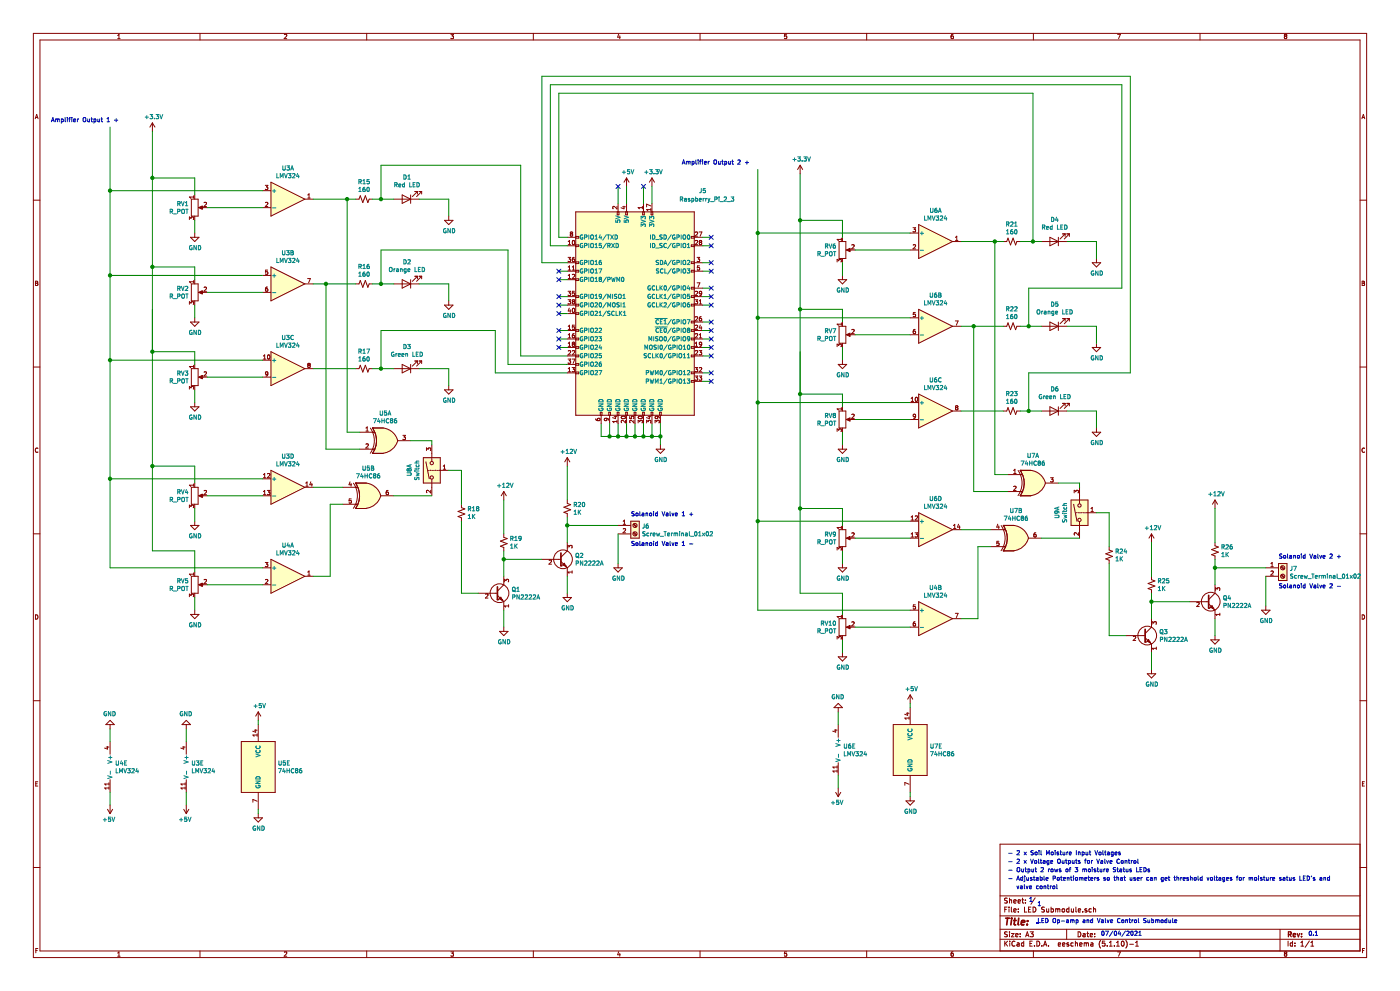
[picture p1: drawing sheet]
EESchema Schematic File Version 4
EELAYER 30 0
EELAYER END
$Descr A3 16535 11693
encoding utf-8
Sheet 1 1
Title ""
Date ""
Rev ""
Comp ""
Comment1 ""
Comment2 ""
Comment3 ""
Comment4 ""
$EndDescr
Text Notes 12250 10900 0    0    ~ 0
LED Op-amp and Valve Control Submodule
Text Notes 13000 11050 0    50   ~ 0
07/04/2021
Text Notes 12150 10650 0    50   ~ 0
1
Text Notes 12250 10700 0    50   ~ 0
1
Text Notes 15450 11050 0    50   ~ 0
0.1
Text Notes 11900 10100 0    50   ~ 0
- 2 x Soil Moisture Input Voltages
Text Notes 11900 10300 0    50   ~ 0
- Output 2 rows of 3 moisture Status LEDs
Text Notes 11900 10200 0    50   ~ 0
- 2 x Voltage Outputs for Valve Control
Text Notes 11900 10400 0    50   ~ 0
- Adjustable Potentiometers so that user can get threshold voltages for moisture satus LED’s and 
Text Notes 12000 10500 0    50   ~ 0
valve control
Text Notes 12250 10900 0    50   ~ 0
LED Op-amp and Valve Control Submodule
Wire Wire Line
	1300 3250 1300 4250
Connection ~ 1800 4150
Wire Wire Line
	1300 4250 1300 5650
Connection ~ 1300 4250
Connection ~ 1300 5650
Wire Wire Line
	1300 6700 3100 6700
Wire Wire Line
	1300 5650 1300 6700
Wire Wire Line
	1300 5650 3100 5650
Connection ~ 1800 5500
Wire Wire Line
	1800 6500 1800 5500
Wire Wire Line
	2300 6500 1800 6500
Wire Wire Line
	2300 6750 2300 6500
Wire Wire Line
	1800 5500 1800 4150
Wire Wire Line
	2300 5500 1800 5500
Wire Wire Line
	2300 5700 2300 5500
$Comp
L power:GND #PWR?
U 1 1
P 2300 6150
F 0 "#PWR?" H 2300 5900 50  0001 C CNN
F 1 "GND" H 2305 5977 50  0000 C CNN
F 2 "" H 2300 6150 50  0001 C CNN
F 3 "" H 2300 6150 50  0001 C CNN
	1    2300 6150
	1    0    0    -1  
$EndComp
$Comp
L power:GND #PWR?
U 1 1
P 2300 7200
F 0 "#PWR?" H 2300 6950 50  0001 C CNN
F 1 "GND" H 2305 7027 50  0000 C CNN
F 2 "" H 2300 7200 50  0001 C CNN
F 3 "" H 2300 7200 50  0001 C CNN
	1    2300 7200
	1    0    0    -1  
$EndComp
Wire Wire Line
	2300 7050 2300 7200
Wire Wire Line
	2450 6900 3100 6900
$Comp
L Device:R_POT RV5
U 1 1
P 2300 6900
F 0 "RV5" H 2231 6946 50  0000 R CNN
F 1 "R_POT" H 2231 6855 50  0000 R CNN
F 2 "" H 2300 6900 50  0001 C CNN
F 3 "~" H 2300 6900 50  0001 C CNN
	1    2300 6900
	1    0    0    -1  
$EndComp
Wire Wire Line
	2300 6000 2300 6150
Wire Wire Line
	2450 5850 3100 5850
$Comp
L Device:R_POT RV4
U 1 1
P 2300 5850
F 0 "RV4" H 2231 5896 50  0000 R CNN
F 1 "R_POT" H 2231 5805 50  0000 R CNN
F 2 "" H 2300 5850 50  0001 C CNN
F 3 "~" H 2300 5850 50  0001 C CNN
	1    2300 5850
	1    0    0    -1  
$EndComp
$Comp
L Device:R_Small_US R16
U 1 1
P 4300 3350
F 0 "R16" V 4095 3350 50  0000 C CNN
F 1 "160" V 4186 3350 50  0000 C CNN
F 2 "" H 4300 3350 50  0001 C CNN
F 3 "~" H 4300 3350 50  0001 C CNN
	1    4300 3350
	0    1    1    0   
$EndComp
$Comp
L Device:R_Small_US R17
U 1 1
P 4300 4350
F 0 "R17" V 4095 4350 50  0000 C CNN
F 1 "160" V 4186 4350 50  0000 C CNN
F 2 "" H 4300 4350 50  0001 C CNN
F 3 "~" H 4300 4350 50  0001 C CNN
	1    4300 4350
	0    1    1    0   
$EndComp
$Comp
L power:GND #PWR?
U 1 1
P 5300 4550
F 0 "#PWR?" H 5300 4300 50  0001 C CNN
F 1 "GND" H 5305 4377 50  0000 C CNN
F 2 "" H 5300 4550 50  0001 C CNN
F 3 "" H 5300 4550 50  0001 C CNN
	1    5300 4550
	1    0    0    -1  
$EndComp
Wire Wire Line
	5300 4350 5300 4550
Wire Wire Line
	4950 4350 5300 4350
Wire Wire Line
	4400 4350 4500 4350
$Comp
L Device:LED D3
U 1 1
P 4800 4350
F 0 "D3" H 4793 4095 50  0000 C CNN
F 1 "Green LED" H 4793 4186 50  0000 C CNN
F 2 "" H 4800 4350 50  0001 C CNN
F 3 "~" H 4800 4350 50  0001 C CNN
	1    4800 4350
	-1   0    0    1   
$EndComp
$Comp
L power:GND #PWR?
U 1 1
P 5300 3550
F 0 "#PWR?" H 5300 3300 50  0001 C CNN
F 1 "GND" H 5305 3377 50  0000 C CNN
F 2 "" H 5300 3550 50  0001 C CNN
F 3 "" H 5300 3550 50  0001 C CNN
	1    5300 3550
	1    0    0    -1  
$EndComp
Wire Wire Line
	5300 3350 5300 3550
Wire Wire Line
	4950 3350 5300 3350
Wire Wire Line
	4400 3350 4500 3350
$Comp
L Device:LED D2
U 1 1
P 4800 3350
F 0 "D2" H 4793 3095 50  0000 C CNN
F 1 "Orange LED" H 4793 3186 50  0000 C CNN
F 2 "" H 4800 3350 50  0001 C CNN
F 3 "~" H 4800 3350 50  0001 C CNN
	1    4800 3350
	-1   0    0    1   
$EndComp
$Comp
L power:GND #PWR?
U 1 1
P 5300 2550
F 0 "#PWR?" H 5300 2300 50  0001 C CNN
F 1 "GND" H 5305 2377 50  0000 C CNN
F 2 "" H 5300 2550 50  0001 C CNN
F 3 "" H 5300 2550 50  0001 C CNN
	1    5300 2550
	1    0    0    -1  
$EndComp
Wire Wire Line
	5300 2350 5300 2550
Wire Wire Line
	4950 2350 5300 2350
$Comp
L Device:LED D1
U 1 1
P 4800 2350
F 0 "D1" H 4793 2095 50  0000 C CNN
F 1 "Red LED" H 4793 2186 50  0000 C CNN
F 2 "" H 4800 2350 50  0001 C CNN
F 3 "~" H 4800 2350 50  0001 C CNN
	1    4800 2350
	-1   0    0    1   
$EndComp
$Comp
L Device:R_Small_US R15
U 1 1
P 4300 2350
F 0 "R15" V 4095 2350 50  0000 C CNN
F 1 "160" V 4186 2350 50  0000 C CNN
F 2 "" H 4300 2350 50  0001 C CNN
F 3 "~" H 4300 2350 50  0001 C CNN
	1    4300 2350
	0    1    1    0   
$EndComp
Wire Wire Line
	1300 3250 1300 2250
Connection ~ 1300 3250
Wire Wire Line
	3100 3250 1300 3250
Wire Wire Line
	1300 2250 1300 1500
Connection ~ 1300 2250
Wire Wire Line
	3100 2250 1300 2250
Wire Wire Line
	3100 4250 1300 4250
$Comp
L power:GND #PWR?
U 1 1
P 2300 2750
F 0 "#PWR?" H 2300 2500 50  0001 C CNN
F 1 "GND" H 2305 2577 50  0000 C CNN
F 2 "" H 2300 2750 50  0001 C CNN
F 3 "" H 2300 2750 50  0001 C CNN
	1    2300 2750
	1    0    0    -1  
$EndComp
$Comp
L power:GND #PWR?
U 1 1
P 2300 3750
F 0 "#PWR?" H 2300 3500 50  0001 C CNN
F 1 "GND" H 2305 3577 50  0000 C CNN
F 2 "" H 2300 3750 50  0001 C CNN
F 3 "" H 2300 3750 50  0001 C CNN
	1    2300 3750
	1    0    0    -1  
$EndComp
$Comp
L power:GND #PWR?
U 1 1
P 2300 4750
F 0 "#PWR?" H 2300 4500 50  0001 C CNN
F 1 "GND" H 2305 4577 50  0000 C CNN
F 2 "" H 2300 4750 50  0001 C CNN
F 3 "" H 2300 4750 50  0001 C CNN
	1    2300 4750
	1    0    0    -1  
$EndComp
Wire Wire Line
	2300 4600 2300 4750
Wire Wire Line
	2300 3600 2300 3750
Wire Wire Line
	2300 2600 2300 2750
Wire Wire Line
	1800 1550 1800 2100
Wire Wire Line
	1800 2100 1800 3150
Connection ~ 1800 2100
Wire Wire Line
	2300 2100 1800 2100
Wire Wire Line
	2300 2300 2300 2100
Wire Wire Line
	2300 4150 1800 4150
Wire Wire Line
	2300 4300 2300 4150
Connection ~ 1800 3150
Wire Wire Line
	2300 3150 1800 3150
Wire Wire Line
	2300 3300 2300 3150
Wire Wire Line
	2450 4450 3100 4450
$Comp
L Device:R_POT RV3
U 1 1
P 2300 4450
F 0 "RV3" H 2231 4496 50  0000 R CNN
F 1 "R_POT" H 2231 4405 50  0000 R CNN
F 2 "" H 2300 4450 50  0001 C CNN
F 3 "~" H 2300 4450 50  0001 C CNN
	1    2300 4450
	1    0    0    -1  
$EndComp
Wire Wire Line
	2450 3450 3100 3450
$Comp
L Device:R_POT RV2
U 1 1
P 2300 3450
F 0 "RV2" H 2231 3496 50  0000 R CNN
F 1 "R_POT" H 2231 3405 50  0000 R CNN
F 2 "" H 2300 3450 50  0001 C CNN
F 3 "~" H 2300 3450 50  0001 C CNN
	1    2300 3450
	1    0    0    -1  
$EndComp
Wire Wire Line
	2450 2450 3100 2450
$Comp
L Device:R_POT RV1
U 1 1
P 2300 2450
F 0 "RV1" H 2231 2496 50  0000 R CNN
F 1 "R_POT" H 2231 2405 50  0000 R CNN
F 2 "" H 2300 2450 50  0001 C CNN
F 3 "~" H 2300 2450 50  0001 C CNN
	1    2300 2450
	1    0    0    -1  
$EndComp
$Comp
L power:GND #PWR?
U 1 1
P 5950 7400
F 0 "#PWR?" H 5950 7150 50  0001 C CNN
F 1 "GND" H 5955 7227 50  0000 C CNN
F 2 "" H 5950 7400 50  0001 C CNN
F 3 "" H 5950 7400 50  0001 C CNN
	1    5950 7400
	1    0    0    -1  
$EndComp
$Comp
L Device:R_Small_US R18
U 1 1
P 5450 6050
F 0 "R18" H 5518 6096 50  0000 L CNN
F 1 "1K" H 5518 6005 50  0000 L CNN
F 2 "" H 5450 6050 50  0001 C CNN
F 3 "~" H 5450 6050 50  0001 C CNN
	1    5450 6050
	1    0    0    -1  
$EndComp
$Comp
L Connector:Raspberry_Pi_2_3 J5
U 1 1
P 7500 3700
F 0 "J5" H 8300 5150 50  0000 C CNN
F 1 "Raspberry_Pi_2_3" H 8350 5050 50  0000 C CNN
F 2 "" H 7500 3700 50  0001 C CNN
F 3 "https://www.raspberrypi.org/documentation/hardware/raspberrypi/schematics/rpi_SCH_3bplus_1p0_reduced.pdf" H 7500 3700 50  0001 C CNN
	1    7500 3700
	1    0    0    -1  
$EndComp
Wire Wire Line
	6700 4200 6150 4200
Wire Wire Line
	4500 3350 4500 2950
Wire Wire Line
	4500 2950 6000 2950
Wire Wire Line
	6000 4300 6700 4300
Connection ~ 4500 3350
Wire Wire Line
	4500 3350 4650 3350
Wire Wire Line
	5850 4400 6700 4400
Connection ~ 4500 4350
Wire Wire Line
	4500 4350 4650 4350
Wire Wire Line
	4400 2350 4500 2350
Wire Wire Line
	4500 2350 4500 1950
Wire Wire Line
	4500 1950 6150 1950
Connection ~ 4500 2350
Wire Wire Line
	4500 2350 4650 2350
Wire Wire Line
	4500 3900 4500 4350
Wire Wire Line
	4500 3900 5850 3900
Wire Wire Line
	5850 3900 5850 4400
Wire Wire Line
	6000 2950 6000 4300
Wire Wire Line
	6150 1950 6150 4200
Wire Wire Line
	6700 2800 6600 2800
Wire Wire Line
	6600 2800 6600 1100
Wire Wire Line
	6500 1000 6500 2900
Wire Wire Line
	6500 2900 6700 2900
Wire Wire Line
	6700 3100 6400 3100
Wire Wire Line
	6400 3100 6400 900 
$Comp
L Amplifier_Operational:LMV324 U3
U 1 1
P 3400 2350
F 0 "U3" H 3400 2717 50  0000 C CNN
F 1 "LMV324" H 3400 2626 50  0000 C CNN
F 2 "" H 3350 2450 50  0001 C CNN
F 3 "http://www.ti.com/lit/ds/symlink/lmv324.pdf" H 3450 2550 50  0001 C CNN
	1    3400 2350
	1    0    0    -1  
$EndComp
$Comp
L Amplifier_Operational:LMV324 U3
U 2 1
P 3400 3350
F 0 "U3" H 3400 3717 50  0000 C CNN
F 1 "LMV324" H 3400 3626 50  0000 C CNN
F 2 "" H 3350 3450 50  0001 C CNN
F 3 "http://www.ti.com/lit/ds/symlink/lmv324.pdf" H 3450 3550 50  0001 C CNN
	2    3400 3350
	1    0    0    -1  
$EndComp
$Comp
L Amplifier_Operational:LMV324 U3
U 3 1
P 3400 4350
F 0 "U3" H 3400 4717 50  0000 C CNN
F 1 "LMV324" H 3400 4626 50  0000 C CNN
F 2 "" H 3350 4450 50  0001 C CNN
F 3 "http://www.ti.com/lit/ds/symlink/lmv324.pdf" H 3450 4550 50  0001 C CNN
	3    3400 4350
	1    0    0    -1  
$EndComp
$Comp
L Amplifier_Operational:LMV324 U3
U 4 1
P 3400 5750
F 0 "U3" H 3400 6117 50  0000 C CNN
F 1 "LMV324" H 3400 6026 50  0000 C CNN
F 2 "" H 3350 5850 50  0001 C CNN
F 3 "http://www.ti.com/lit/ds/symlink/lmv324.pdf" H 3450 5950 50  0001 C CNN
	4    3400 5750
	1    0    0    -1  
$EndComp
$Comp
L Amplifier_Operational:LMV324 U4
U 1 1
P 3400 6800
F 0 "U4" H 3400 7167 50  0000 C CNN
F 1 "LMV324" H 3400 7076 50  0000 C CNN
F 2 "" H 3350 6900 50  0001 C CNN
F 3 "http://www.ti.com/lit/ds/symlink/lmv324.pdf" H 3450 7000 50  0001 C CNN
	1    3400 6800
	1    0    0    -1  
$EndComp
$Comp
L Amplifier_Operational:LMV324 U3
U 5 1
P 2300 9050
F 0 "U3" H 2258 9096 50  0000 L CNN
F 1 "LMV324" H 2258 9005 50  0000 L CNN
F 2 "" H 2250 9150 50  0001 C CNN
F 3 "http://www.ti.com/lit/ds/symlink/lmv324.pdf" H 2350 9250 50  0001 C CNN
	5    2300 9050
	1    0    0    -1  
$EndComp
$Comp
L Amplifier_Operational:LMV324 U4
U 5 1
P 1400 9050
F 0 "U4" H 1358 9096 50  0000 L CNN
F 1 "LMV324" H 1358 9005 50  0000 L CNN
F 2 "" H 1350 9150 50  0001 C CNN
F 3 "http://www.ti.com/lit/ds/symlink/lmv324.pdf" H 1450 9250 50  0001 C CNN
	5    1400 9050
	1    0    0    -1  
$EndComp
Wire Wire Line
	7100 5000 7100 5150
Wire Wire Line
	7100 5150 7200 5150
Wire Wire Line
	7200 5150 7200 5000
Wire Wire Line
	7200 5150 7300 5150
Wire Wire Line
	7300 5150 7300 5000
Connection ~ 7200 5150
Wire Wire Line
	7300 5150 7400 5150
Wire Wire Line
	7400 5150 7400 5000
Connection ~ 7300 5150
Wire Wire Line
	7400 5150 7500 5150
Wire Wire Line
	7500 5150 7500 5000
Connection ~ 7400 5150
Wire Wire Line
	7500 5150 7600 5150
Wire Wire Line
	7600 5150 7600 5000
Connection ~ 7500 5150
Wire Wire Line
	7600 5150 7700 5150
Wire Wire Line
	7700 5150 7700 5000
Connection ~ 7600 5150
Wire Wire Line
	7700 5150 7800 5150
Wire Wire Line
	7800 5150 7800 5000
Connection ~ 7700 5150
$Comp
L power:GND #PWR?
U 1 1
P 7800 5250
F 0 "#PWR?" H 7800 5000 50  0001 C CNN
F 1 "GND" H 7805 5077 50  0000 C CNN
F 2 "" H 7800 5250 50  0001 C CNN
F 3 "" H 7800 5250 50  0001 C CNN
	1    7800 5250
	1    0    0    -1  
$EndComp
Connection ~ 7800 5150
Wire Wire Line
	7800 5250 7800 5150
$Comp
L power:+3.3V #PWR?
U 1 1
P 1800 1550
F 0 "#PWR?" H 1800 1400 50  0001 C CNN
F 1 "+3.3V" H 1815 1723 50  0000 C CNN
F 2 "" H 1800 1550 50  0001 C CNN
F 3 "" H 1800 1550 50  0001 C CNN
	1    1800 1550
	1    0    0    -1  
$EndComp
Text Notes 600  1450 0    50   ~ 0
Amplifier Output 1 +
Wire Wire Line
	6700 4100 6600 4100
Wire Wire Line
	6700 4000 6600 4000
Wire Wire Line
	6700 3900 6600 3900
Wire Wire Line
	6700 3700 6600 3700
Wire Wire Line
	6700 3600 6600 3600
Wire Wire Line
	6700 3500 6600 3500
NoConn ~ 6600 3500
NoConn ~ 6600 3600
NoConn ~ 6600 3700
NoConn ~ 6600 3900
NoConn ~ 6600 4000
NoConn ~ 6600 4100
Wire Wire Line
	8300 4500 8400 4500
Wire Wire Line
	8300 4400 8400 4400
Wire Wire Line
	8300 4200 8400 4200
Wire Wire Line
	8300 4100 8400 4100
Wire Wire Line
	8300 4000 8400 4000
Wire Wire Line
	8300 3900 8400 3900
Wire Wire Line
	8300 3800 8400 3800
Wire Wire Line
	8300 3600 8400 3600
Wire Wire Line
	8300 3500 8400 3500
Wire Wire Line
	8300 3400 8400 3400
Wire Wire Line
	8300 3200 8400 3200
Wire Wire Line
	8300 3100 8400 3100
Wire Wire Line
	8300 2900 8400 2900
Wire Wire Line
	8300 2800 8400 2800
NoConn ~ 8400 2800
NoConn ~ 8400 2900
NoConn ~ 8400 3100
NoConn ~ 8400 3200
NoConn ~ 8400 3400
NoConn ~ 8400 3500
NoConn ~ 8400 3600
NoConn ~ 8400 3800
NoConn ~ 8400 3900
NoConn ~ 8400 4000
NoConn ~ 8400 4100
NoConn ~ 8400 4200
NoConn ~ 8400 4400
NoConn ~ 8400 4500
Wire Wire Line
	6700 3300 6600 3300
Wire Wire Line
	6700 3200 6600 3200
NoConn ~ 6600 3200
NoConn ~ 6600 3300
Wire Wire Line
	7300 2400 7300 2200
Wire Wire Line
	7400 2400 7400 2200
Wire Wire Line
	7600 2400 7600 2200
Wire Wire Line
	7700 2400 7700 2200
$Comp
L power:+3.3V #PWR?
U 1 1
P 7700 2200
F 0 "#PWR?" H 7700 2050 50  0001 C CNN
F 1 "+3.3V" H 7715 2373 50  0000 C CNN
F 2 "" H 7700 2200 50  0001 C CNN
F 3 "" H 7700 2200 50  0001 C CNN
	1    7700 2200
	1    0    0    -1  
$EndComp
$Comp
L power:+5V #PWR?
U 1 1
P 7400 2200
F 0 "#PWR?" H 7400 2050 50  0001 C CNN
F 1 "+5V" H 7415 2373 50  0000 C CNN
F 2 "" H 7400 2200 50  0001 C CNN
F 3 "" H 7400 2200 50  0001 C CNN
	1    7400 2200
	1    0    0    -1  
$EndComp
NoConn ~ 7600 2200
NoConn ~ 7300 2200
Wire Wire Line
	1300 8750 1300 8600
Wire Wire Line
	2200 8750 2200 8600
Wire Wire Line
	2200 9350 2200 9500
Wire Wire Line
	1300 9350 1300 9500
$Comp
L power:+5V #PWR?
U 1 1
P 2200 9500
F 0 "#PWR?" H 2200 9350 50  0001 C CNN
F 1 "+5V" H 2215 9673 50  0000 C CNN
F 2 "" H 2200 9500 50  0001 C CNN
F 3 "" H 2200 9500 50  0001 C CNN
	1    2200 9500
	-1   0    0    1   
$EndComp
$Comp
L power:+5V #PWR?
U 1 1
P 1300 9500
F 0 "#PWR?" H 1300 9350 50  0001 C CNN
F 1 "+5V" H 1315 9673 50  0000 C CNN
F 2 "" H 1300 9500 50  0001 C CNN
F 3 "" H 1300 9500 50  0001 C CNN
	1    1300 9500
	-1   0    0    1   
$EndComp
$Comp
L power:GND #PWR?
U 1 1
P 1300 8600
F 0 "#PWR?" H 1300 8350 50  0001 C CNN
F 1 "GND" H 1305 8427 50  0000 C CNN
F 2 "" H 1300 8600 50  0001 C CNN
F 3 "" H 1300 8600 50  0001 C CNN
	1    1300 8600
	-1   0    0    1   
$EndComp
$Comp
L power:GND #PWR?
U 1 1
P 2200 8600
F 0 "#PWR?" H 2200 8350 50  0001 C CNN
F 1 "GND" H 2205 8427 50  0000 C CNN
F 2 "" H 2200 8600 50  0001 C CNN
F 3 "" H 2200 8600 50  0001 C CNN
	1    2200 8600
	-1   0    0    1   
$EndComp
Wire Wire Line
	3700 4350 4200 4350
$Comp
L 74xx:74HC86 U5
U 1 1
P 4550 5200
F 0 "U5" H 4550 5525 50  0000 C CNN
F 1 "74HC86" H 4550 5434 50  0000 C CNN
F 2 "" H 4550 5200 50  0001 C CNN
F 3 "http://www.ti.com/lit/gpn/sn74HC86" H 4550 5200 50  0001 C CNN
	1    4550 5200
	1    0    0    -1  
$EndComp
Wire Wire Line
	3700 2350 4100 2350
Wire Wire Line
	3700 3350 3850 3350
Wire Wire Line
	4250 5100 4100 5100
Wire Wire Line
	4100 5100 4100 2350
Connection ~ 4100 2350
Wire Wire Line
	4100 2350 4200 2350
Wire Wire Line
	4250 5300 3850 5300
Wire Wire Line
	3850 5300 3850 3350
Connection ~ 3850 3350
Wire Wire Line
	3850 3350 4200 3350
$Comp
L 74xx:74HC86 U5
U 2 1
P 4350 5850
F 0 "U5" H 4350 6175 50  0000 C CNN
F 1 "74HC86" H 4350 6084 50  0000 C CNN
F 2 "" H 4350 5850 50  0001 C CNN
F 3 "http://www.ti.com/lit/gpn/sn74HC86" H 4350 5850 50  0001 C CNN
	2    4350 5850
	1    0    0    -1  
$EndComp
Wire Wire Line
	3700 6800 3900 6800
Wire Wire Line
	3900 6800 3900 5950
Wire Wire Line
	3900 5950 4050 5950
Wire Wire Line
	3700 5750 4050 5750
Wire Wire Line
	4650 5850 5100 5850
Wire Wire Line
	4850 5200 5100 5200
Wire Wire Line
	5100 5200 5100 5250
$Comp
L 74xx:74HC86 U5
U 5 1
P 3050 9050
F 0 "U5" H 3280 9096 50  0000 L CNN
F 1 "74HC86" H 3280 9005 50  0000 L CNN
F 2 "" H 3050 9050 50  0001 C CNN
F 3 "http://www.ti.com/lit/gpn/sn74HC86" H 3050 9050 50  0001 C CNN
	5    3050 9050
	1    0    0    -1  
$EndComp
Wire Wire Line
	3050 9550 3050 9600
Wire Wire Line
	3050 8550 3050 8500
$Comp
L power:GND #PWR?
U 1 1
P 3050 9600
F 0 "#PWR?" H 3050 9350 50  0001 C CNN
F 1 "GND" H 3055 9427 50  0000 C CNN
F 2 "" H 3050 9600 50  0001 C CNN
F 3 "" H 3050 9600 50  0001 C CNN
	1    3050 9600
	1    0    0    -1  
$EndComp
$Comp
L power:+5V #PWR?
U 1 1
P 3050 8500
F 0 "#PWR?" H 3050 8350 50  0001 C CNN
F 1 "+5V" H 3065 8673 50  0000 C CNN
F 2 "" H 3050 8500 50  0001 C CNN
F 3 "" H 3050 8500 50  0001 C CNN
	1    3050 8500
	1    0    0    -1  
$EndComp
Wire Wire Line
	5300 5550 5450 5550
Wire Wire Line
	5450 5550 5450 5950
Wire Wire Line
	5950 7200 5950 7400
$Comp
L Device:R_Small_US R19
U 1 1
P 5950 6400
F 0 "R19" H 6018 6446 50  0000 L CNN
F 1 "1K" H 6018 6355 50  0000 L CNN
F 2 "" H 5950 6400 50  0001 C CNN
F 3 "~" H 5950 6400 50  0001 C CNN
	1    5950 6400
	1    0    0    -1  
$EndComp
Wire Wire Line
	5950 6800 5950 6600
Wire Wire Line
	5950 6300 5950 5900
Wire Wire Line
	5950 6600 6400 6600
Connection ~ 5950 6600
Wire Wire Line
	5950 6600 5950 6500
$Comp
L Transistor_BJT:PN2222A Q1
U 1 1
P 5850 7000
F 0 "Q1" H 6040 7046 50  0000 L CNN
F 1 "PN2222A" H 6040 6955 50  0000 L CNN
F 2 "Package_TO_SOT_THT:TO-92_Inline" H 6050 6925 50  0001 L CIN
F 3 "http://www.fairchildsemi.com/ds/PN/PN2222A.pdf" H 5850 7000 50  0001 L CNN
	1    5850 7000
	1    0    0    -1  
$EndComp
$Comp
L power:GND #PWR?
U 1 1
P 6700 7000
F 0 "#PWR?" H 6700 6750 50  0001 C CNN
F 1 "GND" H 6705 6827 50  0000 C CNN
F 2 "" H 6700 7000 50  0001 C CNN
F 3 "" H 6700 7000 50  0001 C CNN
	1    6700 7000
	1    0    0    -1  
$EndComp
Wire Wire Line
	6700 6800 6700 7000
$Comp
L Device:R_Small_US R20
U 1 1
P 6700 6000
F 0 "R20" H 6768 6046 50  0000 L CNN
F 1 "1K" H 6768 5955 50  0000 L CNN
F 2 "" H 6700 6000 50  0001 C CNN
F 3 "~" H 6700 6000 50  0001 C CNN
	1    6700 6000
	1    0    0    -1  
$EndComp
Wire Wire Line
	6700 6400 6700 6200
Wire Wire Line
	6700 5900 6700 5500
Connection ~ 6700 6200
Wire Wire Line
	6700 6200 6700 6100
$Comp
L Transistor_BJT:PN2222A Q2
U 1 1
P 6600 6600
F 0 "Q2" H 6790 6646 50  0000 L CNN
F 1 "PN2222A" H 6790 6555 50  0000 L CNN
F 2 "Package_TO_SOT_THT:TO-92_Inline" H 6800 6525 50  0001 L CIN
F 3 "http://www.fairchildsemi.com/ds/PN/PN2222A.pdf" H 6600 6600 50  0001 L CNN
	1    6600 6600
	1    0    0    -1  
$EndComp
Wire Wire Line
	5650 7000 5450 7000
Wire Wire Line
	5450 6150 5450 7000
$Comp
L Connector:Screw_Terminal_01x02 J6
U 1 1
P 7500 6200
F 0 "J6" H 7580 6192 50  0000 L CNN
F 1 "Screw_Terminal_01x02" H 7580 6101 50  0000 L CNN
F 2 "" H 7500 6200 50  0001 C CNN
F 3 "~" H 7500 6200 50  0001 C CNN
	1    7500 6200
	1    0    0    -1  
$EndComp
Wire Wire Line
	6700 6200 7300 6200
Wire Wire Line
	7300 6300 7300 6650
$Comp
L power:GND #PWR?
U 1 1
P 7300 6650
F 0 "#PWR?" H 7300 6400 50  0001 C CNN
F 1 "GND" H 7305 6477 50  0000 C CNN
F 2 "" H 7300 6650 50  0001 C CNN
F 3 "" H 7300 6650 50  0001 C CNN
	1    7300 6650
	1    0    0    -1  
$EndComp
Text Notes 7450 6100 0    50   ~ 0
Solanoid Valve 1 +
Text Notes 7450 6450 0    50   ~ 0
Solanoid Valve 1 -
Wire Wire Line
	8950 3750 8950 4750
Connection ~ 9450 4650
Wire Wire Line
	8950 4750 8950 6150
Connection ~ 8950 4750
$Comp
L Analog_Switch:DG308AxY U9
U 1 1
P 12750 6050
F 0 "U9" H 12750 6317 50  0000 C CNN
F 1 "Switch" H 12750 6226 50  0000 C CNN
F 2 "Package_SO:SOIC-16_3.9x9.9mm_P1.27mm" H 12750 5950 50  0001 C CNN
F 3 "http://pdf.datasheetcatalog.com/datasheets/70/494502_DS.pdf" H 12750 6050 50  0001 C CNN
	1    12750 6050
	0    -1   -1   0   
$EndComp
Connection ~ 8950 6150
Wire Wire Line
	8950 7200 10750 7200
Wire Wire Line
	8950 6150 8950 7200
Wire Wire Line
	8950 6150 10750 6150
Connection ~ 9450 6000
Wire Wire Line
	9450 7000 9450 6000
Wire Wire Line
	9950 7000 9450 7000
Wire Wire Line
	9950 7250 9950 7000
Wire Wire Line
	9450 6000 9450 4650
Wire Wire Line
	9950 6000 9450 6000
Wire Wire Line
	9950 6200 9950 6000
$Comp
L power:GND #PWR?
U 1 1
P 9950 6650
F 0 "#PWR?" H 9950 6400 50  0001 C CNN
F 1 "GND" H 9955 6477 50  0000 C CNN
F 2 "" H 9950 6650 50  0001 C CNN
F 3 "" H 9950 6650 50  0001 C CNN
	1    9950 6650
	1    0    0    -1  
$EndComp
$Comp
L power:GND #PWR?
U 1 1
P 9950 7700
F 0 "#PWR?" H 9950 7450 50  0001 C CNN
F 1 "GND" H 9955 7527 50  0000 C CNN
F 2 "" H 9950 7700 50  0001 C CNN
F 3 "" H 9950 7700 50  0001 C CNN
	1    9950 7700
	1    0    0    -1  
$EndComp
Wire Wire Line
	9950 7550 9950 7700
Wire Wire Line
	10100 7400 10750 7400
$Comp
L Device:R_POT RV10
U 1 1
P 9950 7400
F 0 "RV10" H 9881 7446 50  0000 R CNN
F 1 "R_POT" H 9881 7355 50  0000 R CNN
F 2 "" H 9950 7400 50  0001 C CNN
F 3 "~" H 9950 7400 50  0001 C CNN
	1    9950 7400
	1    0    0    -1  
$EndComp
Wire Wire Line
	9950 6500 9950 6650
Wire Wire Line
	10100 6350 10750 6350
$Comp
L Device:R_POT RV9
U 1 1
P 9950 6350
F 0 "RV9" H 9881 6396 50  0000 R CNN
F 1 "R_POT" H 9881 6305 50  0000 R CNN
F 2 "" H 9950 6350 50  0001 C CNN
F 3 "~" H 9950 6350 50  0001 C CNN
	1    9950 6350
	1    0    0    -1  
$EndComp
$Comp
L Device:R_Small_US R22
U 1 1
P 11950 3850
F 0 "R22" V 11745 3850 50  0000 C CNN
F 1 "160" V 11836 3850 50  0000 C CNN
F 2 "" H 11950 3850 50  0001 C CNN
F 3 "~" H 11950 3850 50  0001 C CNN
	1    11950 3850
	0    1    1    0   
$EndComp
$Comp
L Device:R_Small_US R23
U 1 1
P 11950 4850
F 0 "R23" V 11745 4850 50  0000 C CNN
F 1 "160" V 11836 4850 50  0000 C CNN
F 2 "" H 11950 4850 50  0001 C CNN
F 3 "~" H 11950 4850 50  0001 C CNN
	1    11950 4850
	0    1    1    0   
$EndComp
$Comp
L power:GND #PWR?
U 1 1
P 12950 5050
F 0 "#PWR?" H 12950 4800 50  0001 C CNN
F 1 "GND" H 12955 4877 50  0000 C CNN
F 2 "" H 12950 5050 50  0001 C CNN
F 3 "" H 12950 5050 50  0001 C CNN
	1    12950 5050
	1    0    0    -1  
$EndComp
Wire Wire Line
	12950 4850 12950 5050
Wire Wire Line
	12600 4850 12950 4850
$Comp
L Device:LED D6
U 1 1
P 12450 4850
F 0 "D6" H 12443 4595 50  0000 C CNN
F 1 "Green LED" H 12443 4686 50  0000 C CNN
F 2 "" H 12450 4850 50  0001 C CNN
F 3 "~" H 12450 4850 50  0001 C CNN
	1    12450 4850
	-1   0    0    1   
$EndComp
$Comp
L power:GND #PWR?
U 1 1
P 12950 4050
F 0 "#PWR?" H 12950 3800 50  0001 C CNN
F 1 "GND" H 12955 3877 50  0000 C CNN
F 2 "" H 12950 4050 50  0001 C CNN
F 3 "" H 12950 4050 50  0001 C CNN
	1    12950 4050
	1    0    0    -1  
$EndComp
Wire Wire Line
	12950 3850 12950 4050
Wire Wire Line
	12600 3850 12950 3850
$Comp
L Device:LED D5
U 1 1
P 12450 3850
F 0 "D5" H 12443 3595 50  0000 C CNN
F 1 "Orange LED" H 12443 3686 50  0000 C CNN
F 2 "" H 12450 3850 50  0001 C CNN
F 3 "~" H 12450 3850 50  0001 C CNN
	1    12450 3850
	-1   0    0    1   
$EndComp
$Comp
L power:GND #PWR?
U 1 1
P 12950 3050
F 0 "#PWR?" H 12950 2800 50  0001 C CNN
F 1 "GND" H 12955 2877 50  0000 C CNN
F 2 "" H 12950 3050 50  0001 C CNN
F 3 "" H 12950 3050 50  0001 C CNN
	1    12950 3050
	1    0    0    -1  
$EndComp
Wire Wire Line
	12950 2850 12950 3050
Wire Wire Line
	12600 2850 12950 2850
$Comp
L Device:LED D4
U 1 1
P 12450 2850
F 0 "D4" H 12443 2595 50  0000 C CNN
F 1 "Red LED" H 12443 2686 50  0000 C CNN
F 2 "" H 12450 2850 50  0001 C CNN
F 3 "~" H 12450 2850 50  0001 C CNN
	1    12450 2850
	-1   0    0    1   
$EndComp
$Comp
L Device:R_Small_US R21
U 1 1
P 11950 2850
F 0 "R21" V 11745 2850 50  0000 C CNN
F 1 "160" V 11836 2850 50  0000 C CNN
F 2 "" H 11950 2850 50  0001 C CNN
F 3 "~" H 11950 2850 50  0001 C CNN
	1    11950 2850
	0    1    1    0   
$EndComp
Wire Wire Line
	8950 3750 8950 2750
Connection ~ 8950 3750
Wire Wire Line
	10750 3750 8950 3750
Wire Wire Line
	8950 2750 8950 2000
Connection ~ 8950 2750
Wire Wire Line
	10750 2750 8950 2750
Wire Wire Line
	10750 4750 8950 4750
$Comp
L power:GND #PWR?
U 1 1
P 9950 3250
F 0 "#PWR?" H 9950 3000 50  0001 C CNN
F 1 "GND" H 9955 3077 50  0000 C CNN
F 2 "" H 9950 3250 50  0001 C CNN
F 3 "" H 9950 3250 50  0001 C CNN
	1    9950 3250
	1    0    0    -1  
$EndComp
$Comp
L power:GND #PWR?
U 1 1
P 9950 4250
F 0 "#PWR?" H 9950 4000 50  0001 C CNN
F 1 "GND" H 9955 4077 50  0000 C CNN
F 2 "" H 9950 4250 50  0001 C CNN
F 3 "" H 9950 4250 50  0001 C CNN
	1    9950 4250
	1    0    0    -1  
$EndComp
$Comp
L power:GND #PWR?
U 1 1
P 9950 5250
F 0 "#PWR?" H 9950 5000 50  0001 C CNN
F 1 "GND" H 9955 5077 50  0000 C CNN
F 2 "" H 9950 5250 50  0001 C CNN
F 3 "" H 9950 5250 50  0001 C CNN
	1    9950 5250
	1    0    0    -1  
$EndComp
Wire Wire Line
	9950 5100 9950 5250
Wire Wire Line
	9950 4100 9950 4250
Wire Wire Line
	9950 3100 9950 3250
Wire Wire Line
	9450 2050 9450 2600
Wire Wire Line
	9450 2600 9450 3650
Connection ~ 9450 2600
Wire Wire Line
	9950 2600 9450 2600
Wire Wire Line
	9950 2800 9950 2600
Wire Wire Line
	9950 4650 9450 4650
Wire Wire Line
	9950 4800 9950 4650
Connection ~ 9450 3650
Wire Wire Line
	9950 3650 9450 3650
Wire Wire Line
	9950 3800 9950 3650
Wire Wire Line
	10100 4950 10750 4950
$Comp
L Device:R_POT RV8
U 1 1
P 9950 4950
F 0 "RV8" H 9881 4996 50  0000 R CNN
F 1 "R_POT" H 9881 4905 50  0000 R CNN
F 2 "" H 9950 4950 50  0001 C CNN
F 3 "~" H 9950 4950 50  0001 C CNN
	1    9950 4950
	1    0    0    -1  
$EndComp
Wire Wire Line
	10100 3950 10750 3950
$Comp
L Device:R_POT RV7
U 1 1
P 9950 3950
F 0 "RV7" H 9881 3996 50  0000 R CNN
F 1 "R_POT" H 9881 3905 50  0000 R CNN
F 2 "" H 9950 3950 50  0001 C CNN
F 3 "~" H 9950 3950 50  0001 C CNN
	1    9950 3950
	1    0    0    -1  
$EndComp
Wire Wire Line
	10100 2950 10750 2950
$Comp
L Device:R_POT RV6
U 1 1
P 9950 2950
F 0 "RV6" H 9881 2996 50  0000 R CNN
F 1 "R_POT" H 9881 2905 50  0000 R CNN
F 2 "" H 9950 2950 50  0001 C CNN
F 3 "~" H 9950 2950 50  0001 C CNN
	1    9950 2950
	1    0    0    -1  
$EndComp
$Comp
L power:GND #PWR?
U 1 1
P 13600 7900
F 0 "#PWR?" H 13600 7650 50  0001 C CNN
F 1 "GND" H 13605 7727 50  0000 C CNN
F 2 "" H 13600 7900 50  0001 C CNN
F 3 "" H 13600 7900 50  0001 C CNN
	1    13600 7900
	1    0    0    -1  
$EndComp
$Comp
L Device:R_Small_US R24
U 1 1
P 13100 6550
F 0 "R24" H 13168 6596 50  0000 L CNN
F 1 "1K" H 13168 6505 50  0000 L CNN
F 2 "" H 13100 6550 50  0001 C CNN
F 3 "~" H 13100 6550 50  0001 C CNN
	1    13100 6550
	1    0    0    -1  
$EndComp
$Comp
L Amplifier_Operational:LMV324 U6
U 1 1
P 11050 2850
F 0 "U6" H 11050 3217 50  0000 C CNN
F 1 "LMV324" H 11050 3126 50  0000 C CNN
F 2 "" H 11000 2950 50  0001 C CNN
F 3 "http://www.ti.com/lit/ds/symlink/lmv324.pdf" H 11100 3050 50  0001 C CNN
	1    11050 2850
	1    0    0    -1  
$EndComp
$Comp
L Amplifier_Operational:LMV324 U6
U 2 1
P 11050 3850
F 0 "U6" H 11050 4217 50  0000 C CNN
F 1 "LMV324" H 11050 4126 50  0000 C CNN
F 2 "" H 11000 3950 50  0001 C CNN
F 3 "http://www.ti.com/lit/ds/symlink/lmv324.pdf" H 11100 4050 50  0001 C CNN
	2    11050 3850
	1    0    0    -1  
$EndComp
$Comp
L Amplifier_Operational:LMV324 U6
U 3 1
P 11050 4850
F 0 "U6" H 11050 5217 50  0000 C CNN
F 1 "LMV324" H 11050 5126 50  0000 C CNN
F 2 "" H 11000 4950 50  0001 C CNN
F 3 "http://www.ti.com/lit/ds/symlink/lmv324.pdf" H 11100 5050 50  0001 C CNN
	3    11050 4850
	1    0    0    -1  
$EndComp
$Comp
L Amplifier_Operational:LMV324 U6
U 4 1
P 11050 6250
F 0 "U6" H 11050 6617 50  0000 C CNN
F 1 "LMV324" H 11050 6526 50  0000 C CNN
F 2 "" H 11000 6350 50  0001 C CNN
F 3 "http://www.ti.com/lit/ds/symlink/lmv324.pdf" H 11100 6450 50  0001 C CNN
	4    11050 6250
	1    0    0    -1  
$EndComp
$Comp
L Amplifier_Operational:LMV324 U6
U 5 1
P 10000 8850
F 0 "U6" H 9958 8896 50  0000 L CNN
F 1 "LMV324" H 9958 8805 50  0000 L CNN
F 2 "" H 9950 8950 50  0001 C CNN
F 3 "http://www.ti.com/lit/ds/symlink/lmv324.pdf" H 10050 9050 50  0001 C CNN
	5    10000 8850
	1    0    0    -1  
$EndComp
$Comp
L power:+3.3V #PWR?
U 1 1
P 9450 2050
F 0 "#PWR?" H 9450 1900 50  0001 C CNN
F 1 "+3.3V" H 9465 2223 50  0000 C CNN
F 2 "" H 9450 2050 50  0001 C CNN
F 3 "" H 9450 2050 50  0001 C CNN
	1    9450 2050
	1    0    0    -1  
$EndComp
Text Notes 8050 1950 0    50   ~ 0
Amplifier Output 2 +
Wire Wire Line
	9900 8550 9900 8400
Wire Wire Line
	9900 9150 9900 9300
$Comp
L power:+5V #PWR?
U 1 1
P 9900 9300
F 0 "#PWR?" H 9900 9150 50  0001 C CNN
F 1 "+5V" H 9915 9473 50  0000 C CNN
F 2 "" H 9900 9300 50  0001 C CNN
F 3 "" H 9900 9300 50  0001 C CNN
	1    9900 9300
	-1   0    0    1   
$EndComp
$Comp
L power:GND #PWR?
U 1 1
P 9900 8400
F 0 "#PWR?" H 9900 8150 50  0001 C CNN
F 1 "GND" H 9905 8227 50  0000 C CNN
F 2 "" H 9900 8400 50  0001 C CNN
F 3 "" H 9900 8400 50  0001 C CNN
	1    9900 8400
	-1   0    0    1   
$EndComp
Wire Wire Line
	11350 4850 11850 4850
$Comp
L 74xx:74HC86 U7
U 1 1
P 12200 5700
F 0 "U7" H 12200 6025 50  0000 C CNN
F 1 "74HC86" H 12200 5934 50  0000 C CNN
F 2 "" H 12200 5700 50  0001 C CNN
F 3 "http://www.ti.com/lit/gpn/sn74HC86" H 12200 5700 50  0001 C CNN
	1    12200 5700
	1    0    0    -1  
$EndComp
Wire Wire Line
	11350 2850 11750 2850
Wire Wire Line
	11350 3850 11500 3850
Wire Wire Line
	11900 5600 11750 5600
Wire Wire Line
	11750 5600 11750 2850
Connection ~ 11750 2850
Wire Wire Line
	11750 2850 11850 2850
Wire Wire Line
	11900 5800 11500 5800
Wire Wire Line
	11500 5800 11500 3850
Connection ~ 11500 3850
Wire Wire Line
	11500 3850 11850 3850
$Comp
L 74xx:74HC86 U7
U 2 1
P 12000 6350
F 0 "U7" H 12000 6675 50  0000 C CNN
F 1 "74HC86" H 12000 6584 50  0000 C CNN
F 2 "" H 12000 6350 50  0001 C CNN
F 3 "http://www.ti.com/lit/gpn/sn74HC86" H 12000 6350 50  0001 C CNN
	2    12000 6350
	1    0    0    -1  
$EndComp
Wire Wire Line
	11350 7300 11550 7300
Wire Wire Line
	11550 7300 11550 6450
Wire Wire Line
	11550 6450 11700 6450
Wire Wire Line
	11350 6250 11700 6250
Wire Wire Line
	12300 6350 12750 6350
Wire Wire Line
	12500 5700 12750 5700
Wire Wire Line
	12750 5700 12750 5750
$Comp
L 74xx:74HC86 U7
U 5 1
P 10750 8850
F 0 "U7" H 10980 8896 50  0000 L CNN
F 1 "74HC86" H 10980 8805 50  0000 L CNN
F 2 "" H 10750 8850 50  0001 C CNN
F 3 "http://www.ti.com/lit/gpn/sn74HC86" H 10750 8850 50  0001 C CNN
	5    10750 8850
	1    0    0    -1  
$EndComp
Wire Wire Line
	10750 9350 10750 9400
Wire Wire Line
	10750 8350 10750 8300
$Comp
L power:GND #PWR?
U 1 1
P 10750 9400
F 0 "#PWR?" H 10750 9150 50  0001 C CNN
F 1 "GND" H 10755 9227 50  0000 C CNN
F 2 "" H 10750 9400 50  0001 C CNN
F 3 "" H 10750 9400 50  0001 C CNN
	1    10750 9400
	1    0    0    -1  
$EndComp
$Comp
L power:+5V #PWR?
U 1 1
P 10750 8300
F 0 "#PWR?" H 10750 8150 50  0001 C CNN
F 1 "+5V" H 10765 8473 50  0000 C CNN
F 2 "" H 10750 8300 50  0001 C CNN
F 3 "" H 10750 8300 50  0001 C CNN
	1    10750 8300
	1    0    0    -1  
$EndComp
Wire Wire Line
	12950 6050 13100 6050
Wire Wire Line
	13100 6050 13100 6450
Wire Wire Line
	13600 7700 13600 7900
$Comp
L Device:R_Small_US R25
U 1 1
P 13600 6900
F 0 "R25" H 13668 6946 50  0000 L CNN
F 1 "1K" H 13668 6855 50  0000 L CNN
F 2 "" H 13600 6900 50  0001 C CNN
F 3 "~" H 13600 6900 50  0001 C CNN
	1    13600 6900
	1    0    0    -1  
$EndComp
Wire Wire Line
	13600 7300 13600 7100
Wire Wire Line
	13600 6800 13600 6400
Wire Wire Line
	13600 7100 14050 7100
Connection ~ 13600 7100
Wire Wire Line
	13600 7100 13600 7000
$Comp
L Transistor_BJT:PN2222A Q3
U 1 1
P 13500 7500
F 0 "Q3" H 13690 7546 50  0000 L CNN
F 1 "PN2222A" H 13690 7455 50  0000 L CNN
F 2 "Package_TO_SOT_THT:TO-92_Inline" H 13700 7425 50  0001 L CIN
F 3 "http://www.fairchildsemi.com/ds/PN/PN2222A.pdf" H 13500 7500 50  0001 L CNN
	1    13500 7500
	1    0    0    -1  
$EndComp
$Comp
L power:GND #PWR?
U 1 1
P 14350 7500
F 0 "#PWR?" H 14350 7250 50  0001 C CNN
F 1 "GND" H 14355 7327 50  0000 C CNN
F 2 "" H 14350 7500 50  0001 C CNN
F 3 "" H 14350 7500 50  0001 C CNN
	1    14350 7500
	1    0    0    -1  
$EndComp
Wire Wire Line
	14350 7300 14350 7500
$Comp
L Device:R_Small_US R26
U 1 1
P 14350 6500
F 0 "R26" H 14418 6546 50  0000 L CNN
F 1 "1K" H 14418 6455 50  0000 L CNN
F 2 "" H 14350 6500 50  0001 C CNN
F 3 "~" H 14350 6500 50  0001 C CNN
	1    14350 6500
	1    0    0    -1  
$EndComp
Wire Wire Line
	14350 6900 14350 6700
Wire Wire Line
	14350 6400 14350 6000
Connection ~ 14350 6700
Wire Wire Line
	14350 6700 14350 6600
$Comp
L Transistor_BJT:PN2222A Q4
U 1 1
P 14250 7100
F 0 "Q4" H 14440 7146 50  0000 L CNN
F 1 "PN2222A" H 14440 7055 50  0000 L CNN
F 2 "Package_TO_SOT_THT:TO-92_Inline" H 14450 7025 50  0001 L CIN
F 3 "http://www.fairchildsemi.com/ds/PN/PN2222A.pdf" H 14250 7100 50  0001 L CNN
	1    14250 7100
	1    0    0    -1  
$EndComp
Wire Wire Line
	13300 7500 13100 7500
Wire Wire Line
	13100 6650 13100 7500
$Comp
L Connector:Screw_Terminal_01x02 J7
U 1 1
P 15150 6700
F 0 "J7" H 15230 6692 50  0000 L CNN
F 1 "Screw_Terminal_01x02" H 15230 6601 50  0000 L CNN
F 2 "" H 15150 6700 50  0001 C CNN
F 3 "~" H 15150 6700 50  0001 C CNN
	1    15150 6700
	1    0    0    -1  
$EndComp
Wire Wire Line
	14350 6700 14950 6700
Wire Wire Line
	14950 6800 14950 7150
$Comp
L power:GND #PWR?
U 1 1
P 14950 7150
F 0 "#PWR?" H 14950 6900 50  0001 C CNN
F 1 "GND" H 14955 6977 50  0000 C CNN
F 2 "" H 14950 7150 50  0001 C CNN
F 3 "" H 14950 7150 50  0001 C CNN
	1    14950 7150
	1    0    0    -1  
$EndComp
Text Notes 15100 6600 0    50   ~ 0
Solanoid Valve 2 +
Text Notes 15100 6950 0    50   ~ 0
Solanoid Valve 2 -
Wire Wire Line
	12050 2850 12200 2850
Wire Wire Line
	12050 3850 12150 3850
Wire Wire Line
	12050 4850 12150 4850
Wire Wire Line
	1800 3650 1800 4150
Wire Wire Line
	1800 3150 1800 4150
Wire Wire Line
	12200 2850 12200 1100
Wire Wire Line
	12200 1100 6600 1100
Wire Wire Line
	9450 4150 9450 4650
Wire Wire Line
	9450 3650 9450 4650
Connection ~ 12200 2850
Wire Wire Line
	12200 2850 12300 2850
Wire Wire Line
	12150 3850 12150 3400
Wire Wire Line
	12150 3400 13250 3400
Wire Wire Line
	13250 3400 13250 1000
Wire Wire Line
	13250 1000 6500 1000
Connection ~ 12150 3850
Wire Wire Line
	12150 3850 12300 3850
Wire Wire Line
	12150 4850 12150 4400
Wire Wire Line
	12150 4400 13350 4400
Wire Wire Line
	13350 4400 13350 900 
Wire Wire Line
	13350 900  6400 900 
Connection ~ 12150 4850
Wire Wire Line
	12150 4850 12300 4850
$Comp
L Amplifier_Operational:LMV324 U4
U 2 1
P 11050 7300
F 0 "U4" H 11050 7667 50  0000 C CNN
F 1 "LMV324" H 11050 7576 50  0000 C CNN
F 2 "" H 11000 7400 50  0001 C CNN
F 3 "http://www.ti.com/lit/ds/symlink/lmv324.pdf" H 11100 7500 50  0001 C CNN
	2    11050 7300
	1    0    0    -1  
$EndComp
$Comp
L Analog_Switch:DG308AxY U8
U 1 1
P 5100 5550
F 0 "U8" H 5100 5817 50  0000 C CNN
F 1 "Switch" H 5100 5726 50  0000 C CNN
F 2 "Package_SO:SOIC-16_3.9x9.9mm_P1.27mm" H 5100 5450 50  0001 C CNN
F 3 "http://pdf.datasheetcatalog.com/datasheets/70/494502_DS.pdf" H 5100 5550 50  0001 C CNN
	1    5100 5550
	0    -1   -1   0   
$EndComp
$Comp
L power:+12V #PWR?
U 1 1
P 5950 5900
F 0 "#PWR?" H 5950 5750 50  0001 C CNN
F 1 "+12V" H 5965 6073 50  0000 C CNN
F 2 "" H 5950 5900 50  0001 C CNN
F 3 "" H 5950 5900 50  0001 C CNN
	1    5950 5900
	1    0    0    -1  
$EndComp
$Comp
L power:+12V #PWR?
U 1 1
P 6700 5500
F 0 "#PWR?" H 6700 5350 50  0001 C CNN
F 1 "+12V" H 6715 5673 50  0000 C CNN
F 2 "" H 6700 5500 50  0001 C CNN
F 3 "" H 6700 5500 50  0001 C CNN
	1    6700 5500
	1    0    0    -1  
$EndComp
$Comp
L power:+12V #PWR?
U 1 1
P 13600 6400
F 0 "#PWR?" H 13600 6250 50  0001 C CNN
F 1 "+12V" H 13615 6573 50  0000 C CNN
F 2 "" H 13600 6400 50  0001 C CNN
F 3 "" H 13600 6400 50  0001 C CNN
	1    13600 6400
	1    0    0    -1  
$EndComp
$Comp
L power:+12V #PWR?
U 1 1
P 14350 6000
F 0 "#PWR?" H 14350 5850 50  0001 C CNN
F 1 "+12V" H 14365 6173 50  0000 C CNN
F 2 "" H 14350 6000 50  0001 C CNN
F 3 "" H 14350 6000 50  0001 C CNN
	1    14350 6000
	1    0    0    -1  
$EndComp
$EndSCHEMATC
